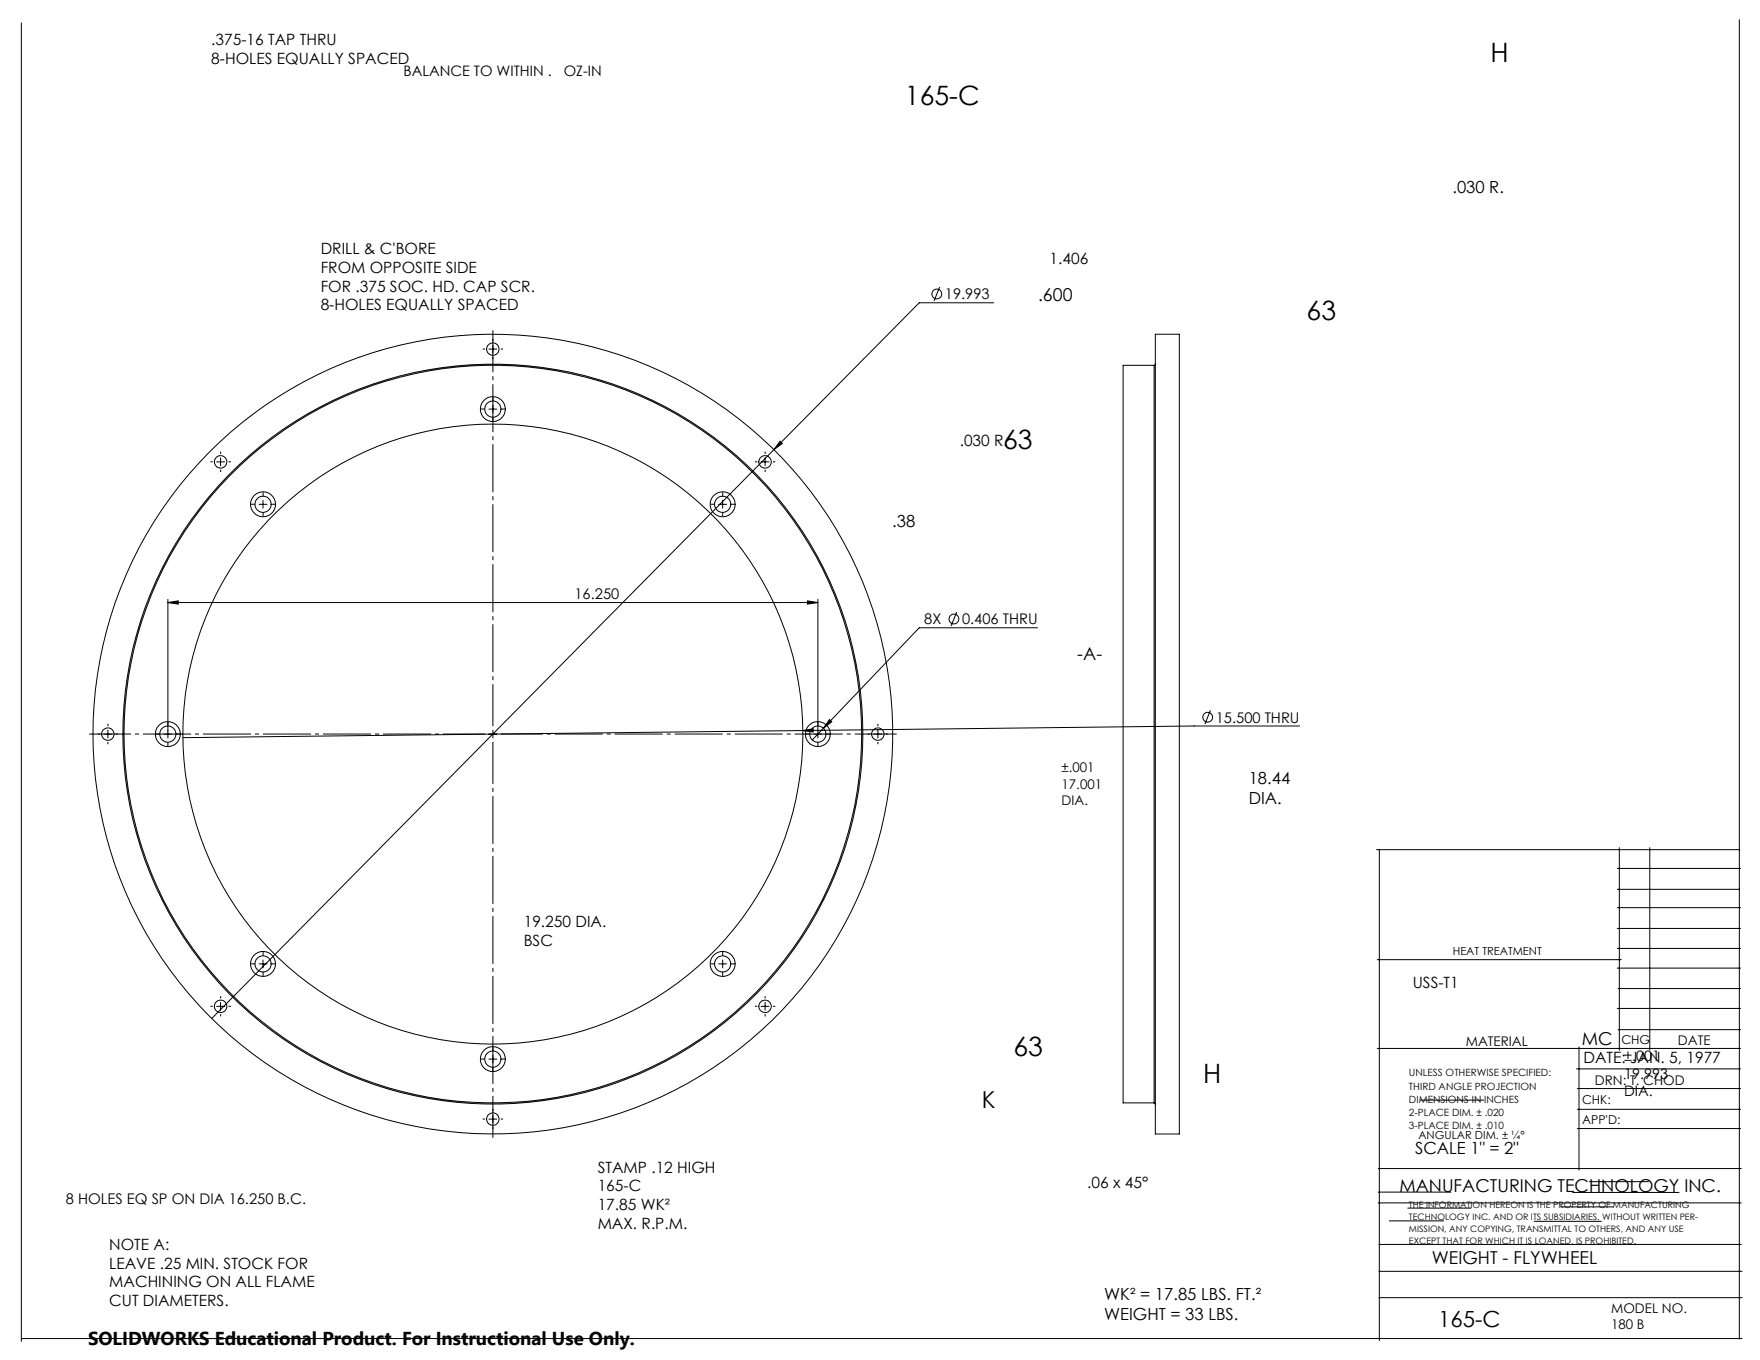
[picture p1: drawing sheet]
<svg xmlns="http://www.w3.org/2000/svg" width="559mm" height="432mm" viewBox="0 0 559 432" stroke-linecap="round" stroke-linejoin="round" font-family="sans-serif">
<g fill="none" stroke="#000" stroke-width=".32">
<path d="M6.8 7.3v418.6M552.2 6.2v418.9M298.3 91.1l-1.8 4.5M315.5 96.1h-23.6l-46.2 46.7M155.2 110.8h2.5M156.5 109.6v2.5M366.4 116h-9.8v234.2h9.8M366.4 116v234.2M366.8 115.6l-.4 .4M366.8 106.1h7.6v253.9h-7.6zM155.2 129.9h2.5M156.5 128.6v2.5"/>
<path d="M68.8 146.6h2.5M70 145.4v2.5M83.5 158.9v2.5M229.4 158.9v2.5M241.7 146.6h2.5M242.9 145.4v2.5M245.7 142.8l-178.5 180.6M247.7 140.1l.7 .7-2.7 2zM82.3 160.1h2.5M228.2 160.1h2.5M53.3 191.3l3.3-.5v1zM53.3 190.3v44"/>
<path d="M53.3 191.3h206.4M256.4 190.8l3.3 .5-3.3 .5zM259.7 190.3v44M303.7 194.3l-1.7 4.5M329.4 199.3h-37.5l-34 35.6M33 233.1h2.5M34.3 231.8v2.5M52 233.1h2.5M155.2 233.1h2.5M156.5 231.8v2.5M254.9 232l3.3-.6v1zM254.9 232l-196.8 2.2"/>
<path d="M258.4 233.1h2.5M263.3 228.5l.8 .7-2.7 2zM277.5 233.1h2.5M278.7 231.8v2.5M384.3 225.5l-1.7 4.4M412.6 230.5h-33.5l-124.2 1.5M437.1 269.8h115.3M437.9 269.7v155.9M513.5 275.7h39.1M514.1 269.1v64.3M523.8 269.1v64.3M513.5 282.4h38.9"/>
<path d="M513.5 288.2h39.1M513.5 294.8h39.1M68.8 319.5h2.5M70 318.3v2.4M82.3 306h2.5M83.5 304.8v2.5M228.2 306h2.5M229.4 304.8v2.5M241.7 319.5h2.5M242.9 318.3v2.4M437.3 304.7h77.5M513.5 301.1h39.1"/>
<path d="M513.5 307.4h39.1M513.8 313.9h38.8M155.2 336.3h2.5M156.5 335v2.5M437.3 332.9h115.3M500.6 339.4h52M501.3 332.4v39.1M513.5 320.2h39.1M513.8 326.9h38.8M155.2 355.3h2.5M156.5 354v2.6M366.4 350.2l.4 .4"/>
<path d="M451 349.3h20.1M500.8 345.6h51.8M500.8 352.2h51.8M500.8 358.3h51.8M437.6 371h115.3M437.6 378.5h23.1M499.3 378.6h33.8M504.6 375.2h18.8M437.6 381.9h115.3M437.8 395.1h115.1M441.1 387.6h17.3M447 383.6h20"/>
<path d="M487.1 387.8h21.3M495.5 383.2h16.7M437.8 403.6h115.3M437.8 412h115.3M6.8 425h546.3"/>
<circle cx="297.4" cy="93.3" r="1.55"/>
<circle cx="156.5" cy="110.8" r="2"/>
<circle cx="156.5" cy="129.9" r="4"/>
<circle cx="156.5" cy="129.9" r="2.58"/>
<circle cx="70" cy="146.6" r="1.99"/>
<circle cx="242.9" cy="146.6" r="1.99"/>
<circle cx="83.5" cy="160.1" r="2.58"/>
<circle cx="83.5" cy="160.1" r="4"/>
<circle cx="229.4" cy="160.1" r="4"/>
<circle cx="229.4" cy="160.1" r="2.59"/>
<circle cx="302.9" cy="196.5" r="1.55"/>
<circle cx="34.2" cy="233.1" r="2"/>
<circle cx="53.3" cy="233.1" r="4"/>
<circle cx="53.3" cy="233.1" r="2.58"/>
<circle cx="156.5" cy="233.1" r="117.1"/>
<circle cx="156.5" cy="233.1" r="127"/>
<circle cx="156.5" cy="233.1" r="98.4"/>
<circle cx="156.5" cy="233.1" r="117.5"/>
<circle cx="259.7" cy="233.1" r="4"/>
<circle cx="259.7" cy="233.1" r="2.58"/>
<circle cx="278.7" cy="233.1" r="2"/>
<circle cx="383.4" cy="227.7" r="1.56"/>
<circle cx="70" cy="319.5" r="2"/>
<circle cx="83.5" cy="306" r="2.56"/>
<circle cx="83.5" cy="306" r="4"/>
<circle cx="229.4" cy="306" r="4"/>
<circle cx="229.4" cy="306" r="2.58"/>
<circle cx="242.9" cy="319.5" r="2"/>
<circle cx="156.5" cy="336.3" r="4"/>
<circle cx="156.5" cy="336.3" r="2.58"/>
<circle cx="156.5" cy="355.3" r="2"/>
</g>
<g fill="none" stroke="#000" stroke-width=".32" stroke-dasharray="15.2 1.3 1.3 1.3" stroke-linecap="butt">
<path d="M154 110.8h-.7M156.5 108.3v-.7M156.5 113.3v.8M159 110.8h.7M154 129.9h-1.3M156.5 127.4v-1.4M156.5 132.4v1.3M159 129.9h1.3M67.6 146.6h-.8M70.1 144.1v-.7M70.1 149.1v.8M72.6 146.6h.7"/>
<path d="M83.5 157.6v-1.3M229.5 157.6v-1.3M240.4 146.6h-.7M242.9 144.1v-.7M242.9 149.1v.8M245.4 146.6h.8M81 160.1h-1.3M83.5 162.6v1.3M86 160.1h1.4M227 160.1h-1.4M229.5 162.6v1.3M232 160.1h1.3"/>
<path d="M31.8 233.1h-.8M34.3 230.6v-.8M34.3 235.6v.7M36.8 233.1h.7M50.8 233.1h-1.3M53.3 230.6v-1.4M53.3 235.6v1.3M55.8 233.1h1.3M257.2 233.1h-1.3M259.7 230.6v-1.4M259.7 235.6v1.3M262.2 233.1h1.3"/>
<path d="M276.2 233.1h-.7M278.7 230.6v-.8M278.7 235.6v.7M281.2 233.1h.8M67.6 319.5h-.8M70.1 317v-.7M72.6 319.5h.7M81 306h-1.3M83.5 303.5v-1.3M83.5 308.5v1.4M86 306h1.4M227 306h-1.4"/>
<path d="M229.5 303.5v-1.3M229.5 308.5v1.4M232 306h1.3M240.4 319.5h-.7M242.9 317v-.7M245.4 319.5h.8M70.1 322v.7M154 336.2h-1.3M156.5 333.7v-1.3M156.5 338.7v1.4M159 336.2h1.3M242.9 322v.7"/>
<path d="M154 355.3h-.7M156.5 352.8v-.7M156.5 357.8v.7M159 355.3h.7"/>
</g>
<path d="M154 233.1h-125.7M156.5 230.6v-125.7M156.5 235.6v125.7M159 233.1h125.7" fill="none" stroke="#000" stroke-width=".32" stroke-dasharray="15.2 1.3 1.3 1.3" stroke-dashoffset="1.9" stroke-linecap="butt"/>
<g fill="#000">
<path d="M247.7 140.1l-2 2.7 2.7-2zM263.3 228.5l-1.9 2.7 2.7-2zM254.9 232l3.3 .4v-1z"/>
<path d="M256.4 190.8l3.3 .5-3.3 .5zM53.3 191.3l3.3-.5v1z"/>
</g>
<g font-size="8.5">
<text x="473.2" y="19.7">H</text>
<text x="287.3" y="33.3">165-C</text>
<text x="414.8" y="101.6">63</text>
<text x="318.5" y="142.6">63</text>
<text x="321.8" y="335.4">63</text>
<text x="382" y="343.9">H</text>
</g>
<text font-size="7.4" x="311.8" y="351.8">K</text>
<text font-size="7.1" x="456.7" y="421.2">165-C</text>
<text font-size="5.9" x="27.9" y="427">SOLIDWORKS Educational Product. For Instructional Use Only.</text>
<g font-size="5.6">
<text x="329.6" y="95.5">.600</text>
<text x="342" y="209.4">-A-</text>
<text x="502.2" y="331.7">MC</text>
<text x="444.3" y="378.4">MANUFACTURING TECHNOLOGY INC.</text>
<text x="454.6" y="401.2">WEIGHT - FLYWHEEL</text>
</g>
<g font-size="5.3">
<text x="461.1" y="61.1">.030 R.</text>
<text x="283.3" y="167.5">.38</text>
<text x="396.5" y="249.1">18.44</text>
<text x="396.5" y="255.4">DIA.</text>
<text x="449.3" y="366.5">SCALE 1&quot; = 2&quot;</text>
<text x="350.6" y="412.7">WK² = 17.85 LBS. FT.²</text>
<text x="350.6" y="419">WEIGHT = 33 LBS.</text>
</g>
<g font-size="4.9">
<text x="67.1" y="14.4">.375-16 TAP THRU</text>
<text x="67.1" y="20.3">8-HOLES EQUALLY SPACED</text>
<text x="101.8" y="80.7">DRILL &amp; C'BORE</text>
<text x="333.3" y="83.7">1.406</text>
<text x="101.8" y="86.6">FROM OPPOSITE SIDE</text>
<text x="101.8" y="92.6">FOR .375 SOC. HD. CAP SCR.</text>
<text x="101.8" y="98.5">8-HOLES EQUALLY SPACED</text>
<text x="304.7" y="141.6">.030 R.</text>
<text x="166.3" y="294.4">19.250 DIA.</text>
<text x="166.3" y="300.4">BSC</text>
<text x="448.6" y="313.6">USS-T1</text>
<text x="502.7" y="337.6">DATE: JAN. 5, 1977</text>
<text x="189.8" y="372.3">STAMP .12 HIGH</text>
<text x="345.2" y="377.2">.06 x 45°</text>
<text x="189.8" y="378.2">165-C</text>
<text x="189.8" y="384.2">17.85 WK²</text>
<text x="189.8" y="390.1">MAX. R.P.M.</text>
<text x="34.7" y="396.9">NOTE A:</text>
<text x="34.7" y="402.8">LEAVE .25 MIN. STOCK FOR</text>
<text x="34.7" y="408.8">MACHINING ON ALL FLAME</text>
<text x="34.7" y="414.7">CUT DIAMETERS.</text>
</g>
<g font-size="4.7">
<text x="300" y="95">19.993</text>
<text x="182.4" y="190.3">16.250</text>
<text x="293.5" y="198.2">8X</text>
<text x="305.5" y="198.2">0.406 THRU</text>
<text x="386" y="229.4">15.500 THRU</text>
<text x="20.9" y="382.2">8 HOLES EQ SP ON DIA 16.250 B.C.</text>
</g>
<g font-size="4.6">
<text x="128.1" y="24.2">BALANCE TO WITHIN .</text>
<text x="179" y="24.2">OZ-IN</text>
<text x="515.6" y="336.9">±.001</text>
<text x="515.6" y="342.5">19.993</text>
<text x="515.6" y="348.1">DIA.</text>
</g>
<g font-size="4.2">
<text x="337" y="245.3">±.001</text>
<text x="337" y="250.5">17.001</text>
<text x="337" y="255.7">DIA.</text>
<text x="465.4" y="332.1">MATERIAL</text>
<text x="532.7" y="331.6">DATE</text>
<text x="506.4" y="344.3">DRN: T. CHOD</text>
<text x="511.5" y="416.9">MODEL NO.</text>
<text x="511.5" y="422.1">180 B</text>
</g>
<g font-size="3.9">
<text x="514.8" y="331.5">CHG</text>
<text x="502.3" y="350.5">CHK:</text>
<text x="502.3" y="356.8">APP'D:</text>
</g>
<g font-size="3.5">
<text x="461.3" y="303.2">HEAT TREATMENT</text>
<text x="450.3" y="361.5">ANGULAR DIM. ± ¼°</text>
</g>
<g font-size="3.2">
<text x="447.4" y="341.8">UNLESS OTHERWISE SPECIFIED:</text>
<text x="447.4" y="345.9">THIRD ANGLE PROJECTION</text>
<text x="447.4" y="350.1">DIMENSIONS IN INCHES</text>
<text x="447.4" y="354.3">2-PLACE DIM. ± .020</text>
<text x="447.4" y="358.5">3-PLACE DIM. ± .010</text>
</g>
<g font-size="2.8">
<text x="447.4" y="383.5">THE INFORMATION HEREON IS THE PROPERTY OF MANUFACTURING</text>
<text x="447.4" y="387.3">TECHNOLOGY INC. AND OR ITS SUBSIDIARIES. WITHOUT WRITTEN PER-</text>
<text x="447.4" y="391.1">MISSION, ANY COPYING, TRANSMITTAL TO OTHERS, AND ANY USE</text>
<text x="447.4" y="394.9">EXCEPT THAT FOR WHICH IT IS LOANED, IS PROHIBITED.</text>
</g>
</svg>
